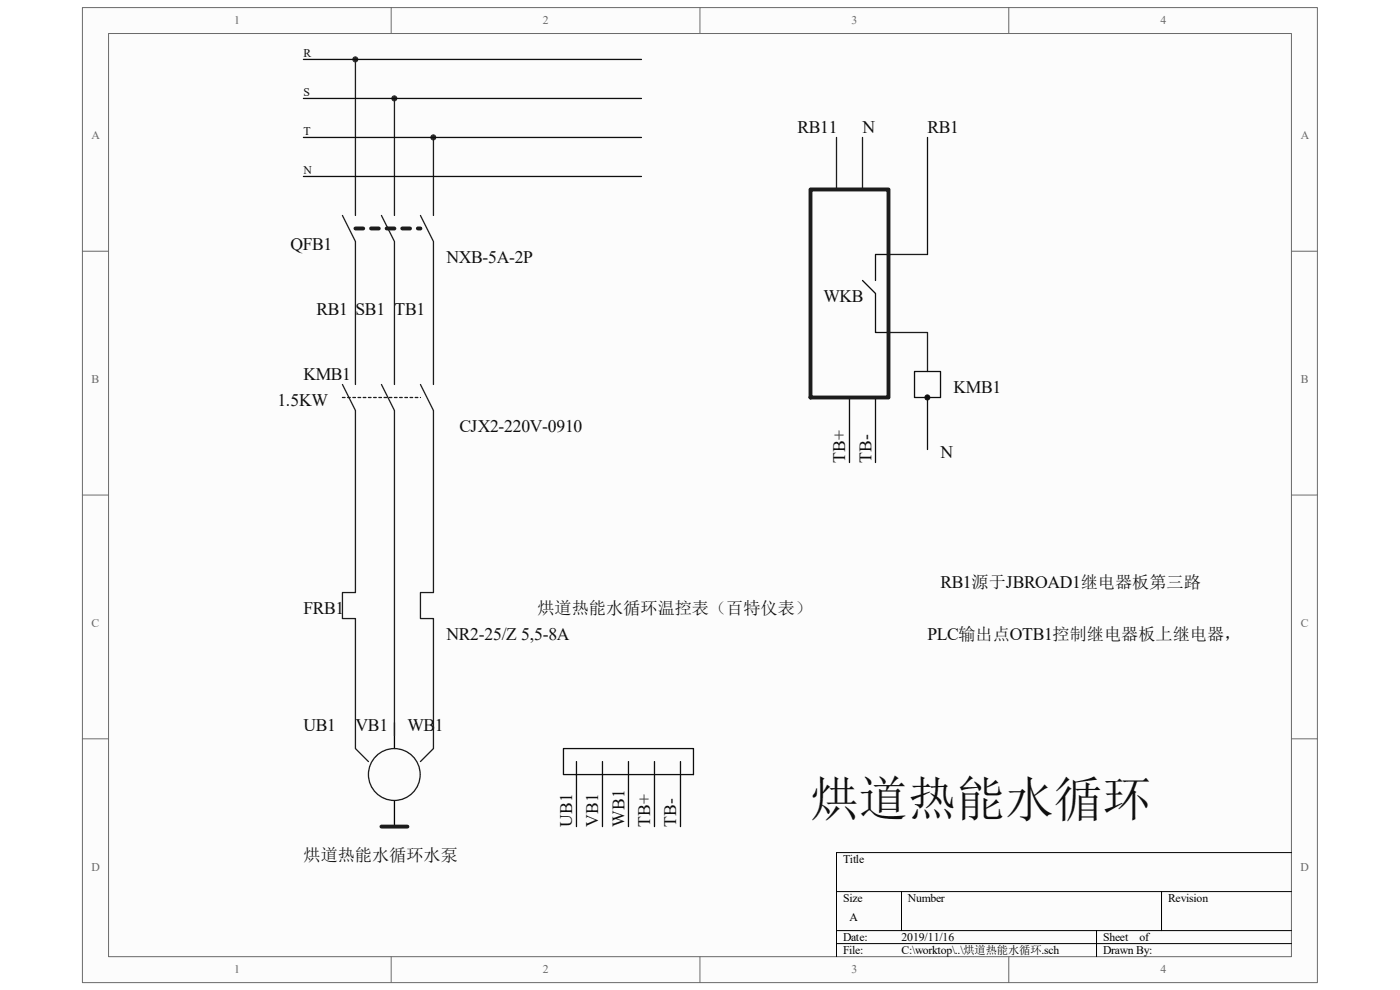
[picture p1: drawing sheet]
<svg xmlns="http://www.w3.org/2000/svg" width="297mm" height="210mm" viewBox="0 0 297 210" stroke-linecap="round" stroke-linejoin="round" font-family="sans-serif">
<path d="M17.5 1.7h262v206.7h-262z" fill="#fcfcfc"/>
<path d="M17.5 1.6h262v206.8h-262z" fill="none" stroke="#6a6a6a" stroke-width=".21"/>
<path d="M23.1 7.2h250.9v195.7h-250.9z" fill="#fcfcfc"/>
<g fill="none" stroke="#6a6a6a" stroke-width=".21">
<path d="M23 7.1h251v195.8h-251zM83 1.6v5.5M148.5 1.6v5.5M214 1.6v5.5M17.5 53.3h5.5M274 53.3h5.5M17.5 105h5.5M274 105h5.5M17.5 156.7h5.5M274 156.7h5.5M83 202.9v5.5M148.5 202.9v5.5"/>
<path d="M214 202.9v5.5"/>
</g>
<path d="M177.5 189.1h96.5M177.5 197.4h96.5M191.3 189.1v8.3M232.6 197.4v5.5M246.4 189.1v8.3M274 180.9h-96.5v22M177.5 200.2h96.5" fill="none" stroke="#000" stroke-width=".21"/>
<g fill="#262626" stroke="#262626" stroke-width=".21">
<circle cx="91.9" cy="29.1" r=".53"/>
<circle cx="83.6" cy="20.9" r=".53"/>
<circle cx="75.4" cy="12.6" r=".53"/>
</g>
<path d="M75.4 48.5h13.8" fill="none" stroke="#1c1c1c" stroke-width=".83" stroke-dasharray="1.7 1.7"/>
<path d="M72.6 84.3h16.6" fill="none" stroke="#1c1c1c" stroke-width=".28" stroke-dasharray=".6 .6"/>
<g fill="none" stroke="#1c1c1c" stroke-width=".28">
<path d="M75.4 12.6v33.1M83.7 20.9v24.8M92 29.2v16.5M177.5 29.2v11M183 29.2v11M72.6 45.7l2.8 5.5v30.4M80.9 45.7l2.8 5.5v30.4M89.2 45.7l2.8 5.5v30.4M188.5 54h8.3M188.5 70.5h8.3v8.3M72.6 81.6l2.8 5.5v38.6h-2.8v5.5h2.8v27.6l2.8 2.8M80.9 81.6l2.8 5.5v68.9"/>
<path d="M89.2 81.6l2.8 5.5v38.6h-2.8v5.5h2.8v27.6l-2.8 2.8"/>
<circle cx="83.6" cy="164.3" r="5.5"/>
</g>
<path d="M83.7 153.3v5.5M83.7 169.8v5.5" fill="none" stroke="#000" stroke-width=".28"/>
<path d="M171.9 40.2h16.6v44.1h-16.6zM80.9 175.3h5.5" fill="none" stroke="#1c1c1c" stroke-width=".83"/>
<g fill="none" stroke="#0e0e0e" stroke-width=".28">
<path d="M64.4 12.6h71.7M64.4 20.9h71.7M64.4 29.2h71.7M64.4 37.4h71.7M196.8 29.2v24.8M183 59.5l2.7 2.8v8.2h2.8M188.5 54h-2.8v5.5M194 78.8h5.5v5.5h-5.5zM180.2 84.3v13.8M185.7 84.3v13.8M196.8 84.3v11.1M119.5 158.8h27.6v5.5h-27.6z"/>
<path d="M122.3 161.6v13.7M127.8 161.6v13.7M133.3 161.6v13.7M138.8 161.6v13.7M144.4 161.6v13.7"/>
</g>
<circle cx="196.7" cy="84.3" r=".53" fill="#0e0e0e" stroke="#0e0e0e" stroke-width=".21"/>
<text font-size="10.4" fill="#0e0e0e" x="172" y="173">烘道热能水循环</text>
<g font-size="3.7" fill="#0e0e0e">
<text x="169.2" y="28.3">RB11</text>
<text x="183" y="28.3">N</text>
<text x="196.8" y="28.3">RB1</text>
<text x="61.6" y="53.1">QFB1</text>
<text x="94.7" y="55.9">NXB-5A-2P</text>
<text x="174.7" y="64.1">WKB</text>
<text x="67.1" y="66.9">RB1 SB1</text>
<text x="83.7" y="66.9">TB1</text>
<text x="64.4" y="80.7">KMB1</text>
<text x="202.3" y="83.4">KMB1</text>
<text x="58.8" y="86.2">1.5KW</text>
<text x="97.5" y="91.7">CJX2-220V-0910</text>
<text x="179.3" y="98.1" transform="rotate(-90 179.3 98.1)">TB+</text>
<text x="184.9" y="98.1" transform="rotate(-90 184.9 98.1)">TB-</text>
<text x="199.5" y="97.2">N</text>
<text x="199.5" y="124.8">RB1源于JBROAD1继电器板第三路</text>
<text x="64.4" y="130.3">FRB1</text>
<text x="94.7" y="135.8">NR2-25/Z 5,5-8A</text>
<text x="196.8" y="135.8">PLC输出点OTB1控制继电器板上继电器，</text>
<text x="64.4" y="155.2">UB1</text>
<text x="75.4" y="155.2">VB1</text>
<text x="86.4" y="155.2">WB1</text>
<text x="121.4" y="175.3" transform="rotate(-90 121.4 175.3)">UB1</text>
<text x="126.9" y="175.3" transform="rotate(-90 126.9 175.3)">VB1</text>
<text x="132.5" y="175.3" transform="rotate(-90 132.5 175.3)">WB1</text>
<text x="138" y="175.3" transform="rotate(-90 138 175.3)">TB+</text>
<text x="143.5" y="175.3" transform="rotate(-90 143.5 175.3)">TB-</text>
</g>
<g font-size="3.6" fill="#0e0e0e">
<text x="114" y="130.3">烘道热能水循环温控表（百特仪表）</text>
<text x="64.4" y="182.8">烘道热能水循环水泵</text>
</g>
<g font-size="2.5" fill="#696969">
<text x="49.7" y="5.1">1</text>
<text x="115.1" y="5.1">2</text>
<text x="180.7" y="5.1">3</text>
<text x="246.2" y="5.1">4</text>
<text x="19.4" y="29.6">A</text>
<text x="275.9" y="29.6">A</text>
<text x="19.4" y="81.3">B</text>
<text x="276" y="81.3">B</text>
<text x="19.4" y="133">C</text>
<text x="276" y="133">C</text>
<text x="19.4" y="184.7">D</text>
<text x="275.9" y="184.7">D</text>
<text x="49.7" y="206.5">1</text>
<text x="115.1" y="206.5">2</text>
<text x="180.7" y="206.5">3</text>
<text x="246.2" y="206.5">4</text>
</g>
<g font-size="2.5" fill="#0e0e0e">
<text x="64.4" y="12">R</text>
<text x="64.4" y="20.3">S</text>
<text x="64.4" y="28.6">T</text>
<text x="64.4" y="36.8">N</text>
</g>
<g font-size="2.5">
<text x="178.9" y="183">Title</text>
<text x="178.9" y="191.3">Size</text>
<text x="192.6" y="191.3">Number</text>
<text x="247.8" y="191.3">Revision</text>
<text x="180.2" y="195.5">A</text>
<text x="178.9" y="199.6">Date:</text>
<text x="178.9" y="202.4">File:</text>
<text x="191.3" y="199.6">2019/11/16</text>
<text x="191.3" y="202.4">C:\worktop\..\烘道热能水循环.sch</text>
<text x="234" y="199.6">Sheet</text>
<text x="234" y="202.4">Drawn By:</text>
<text x="241.7" y="199.6">of</text>
</g>
</svg>
